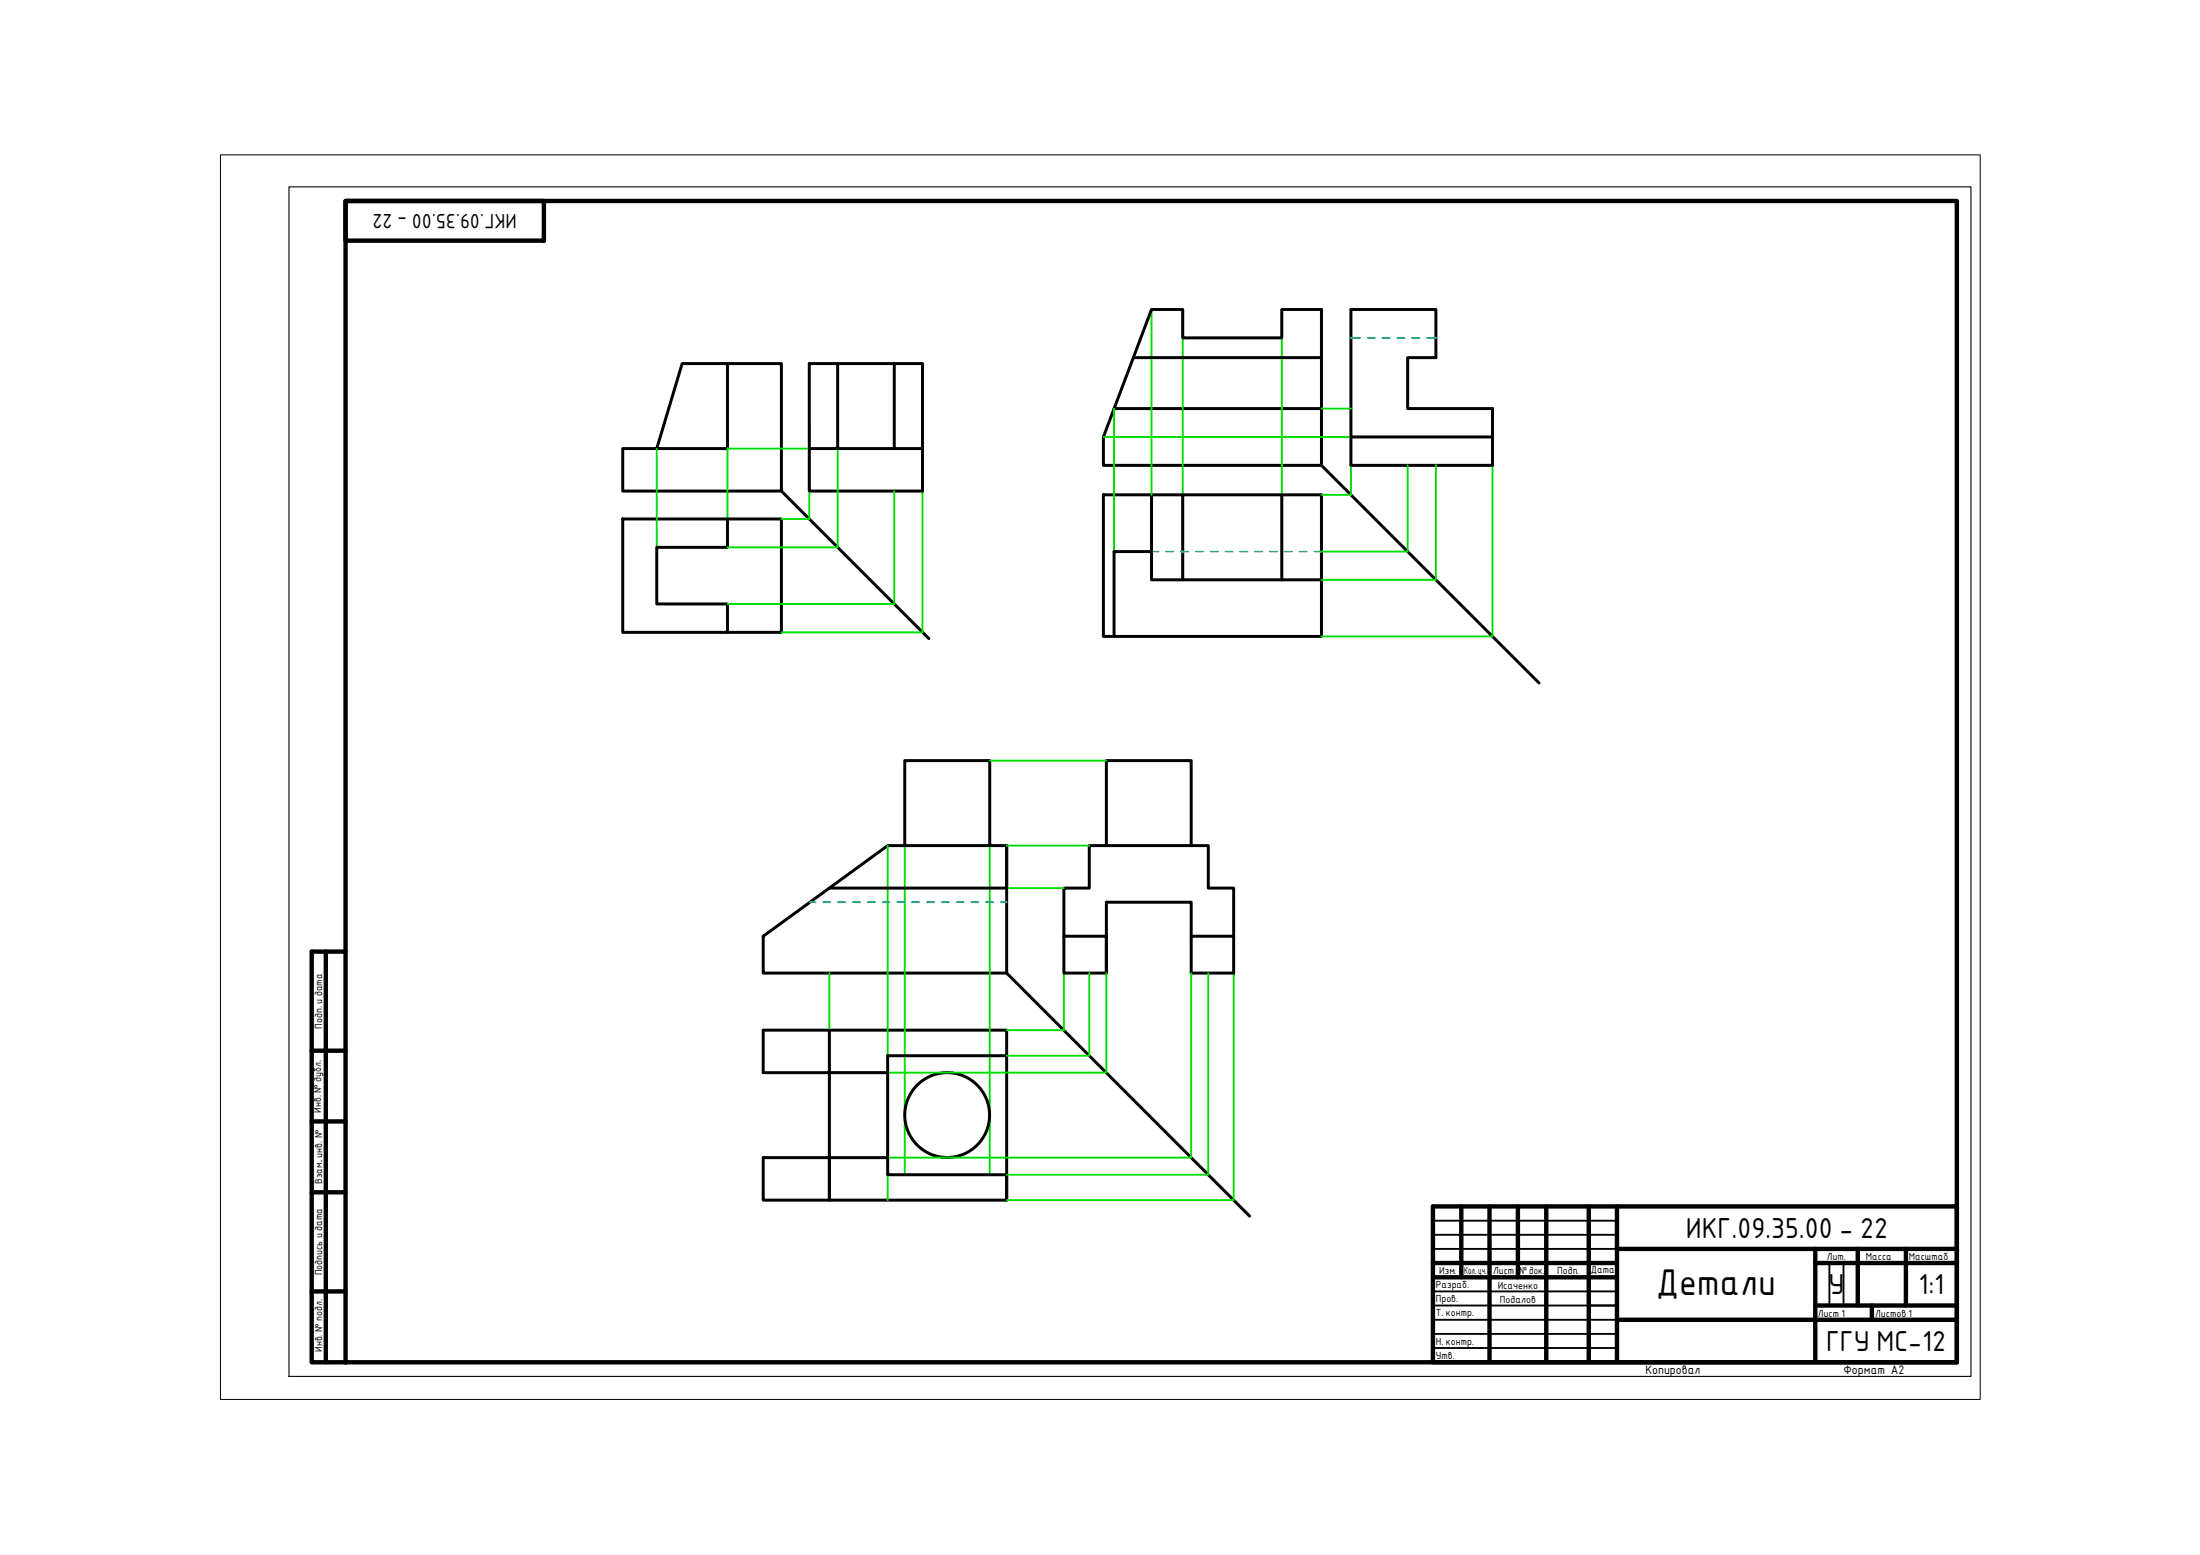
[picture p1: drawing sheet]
<svg xmlns="http://www.w3.org/2000/svg" width="297mm" height="210mm" viewBox="0 0 297 210" stroke-linecap="round" stroke-linejoin="round" font-family="sans-serif">
<g fill="none" stroke="#000" stroke-width=".4">
<path d="M92.1 49.1h13.4v17.2h-21.4v-5.7h4.6zM98.2 49.1v11.5h-9.5M109.3 49.1h15.3v17.2h-15.3zM113.1 49.1v11.5M120.7 49.1v11.5M150.4 55.2h28v7.6h-29.4v-3.8l6.5-17.2h4.2v3.8h13.4v-3.8h5.3v13.4M178.4 41.8v6.5h-25.4M182.4 41.8h11.5v6.5h-3.8v6.9h11.4v7.6h-19.1zM182.4 59h19.1M84.1 70.1h21.4v15.3h-21.4zM98.2 70.1v3.8h-9.5v7.6h9.5v3.9M105.5 66.3l19.9 19.9"/>
<path d="M109.3 60.6h15.3M149 66.8h29.4v19.1h-29.4zM155.5 66.8v11.5h22.9v-11.5M155.5 74.5h-5.1v11.4M159.7 66.8v11.5M173.1 66.8v11.5M178.4 62.8l29.4 29.4M122.2 102.7h11.4v11.4h2.3v17.3h-32.9v-5l16.9-12.3h2.3zM122.2 114.1h11.4M135.9 114.1v5.8h-23.9M149.4 114.1h11.4M112 139.1v5.7h-9v-5.7h32.9v22.9h-32.9v-5.7h9v5.7v-17.2h7.9"/>
<path d="M135.9 131.4l32.8 32.8M143.6 126.4v5h5.8M160.8 126.4h5.8v5h-5.8zM160.8 126.4v-4.6h-11.4v9.6v-5h-5.8v-6.5h3.5v-5.8h2.3v-11.4h11.4v11.4h2.3v5.8h3.5v6.5M112 156.3h7.9M135.9 142.5h-16v16.1h16v3.4"/>
<circle cx="127.9" cy="150.5" r="5.7"/>
</g>
<g fill="none" stroke="#0d0" stroke-width=".25">
<path d="M109.3 57.4v12.7h-3.8M149 59h33.4M150.4 55.2v30.7M155.5 41.8v25M159.7 41.8v36.5M173.1 41.8v36.5M178.4 55.2h4M88.7 60.6v13.3M109.3 60.6h-11.1v9.5M113.1 60.6v13.3h-14.9M120.7 66.3v15.2h-22.5M124.6 66.3v19.1h-19.1"/>
<path d="M182.4 62.8v4h-4M190.1 62.8v11.7h-11.7M193.9 62.8v15.5h-15.5M201.5 62.8v23.1h-23.1M119.9 114.1v47.9M122.2 114.1v44.5M133.6 114.1v44.5M133.6 102.7h15.8M135.9 119.9h7.7M135.9 114.1h11.2M112 131.4v30.6M143.6 131.4v7.7h-7.7"/>
<path d="M147.1 131.4v11.1h-11.2M149.4 131.4v13.4h-37.4M160.8 131.4v24.9h-48.8M163.1 131.4v27.2h-27.2M166.6 131.4v30.6h-30.7"/>
</g>
<g fill="none" stroke="#00bfff" stroke-width=".25">
<path d="M182.4 45.6h1.2M184.6 45.6h1M186.6 45.6h1M188.6 45.6h1M190.6 45.6h1.1M192.6 45.6h1.3M155.5 74.5h.9M157.4 74.5h1M159.4 74.5h1.1M161.4 74.5h1M163.4 74.5h1.1M165.4 74.5h1"/>
<path d="M167.4 74.5h1.1M169.4 74.5h1M171.4 74.5h1.1M173.4 74.5h1M175.4 74.5h1.1M177.4 74.5h1M109.4 121.8h.7M111.1 121.8h1M113.1 121.8h1M115.1 121.8h1M117.1 121.8h1M119.1 121.8h1"/>
<path d="M121.1 121.8h1M123.1 121.8h1M125.1 121.8h1M127.1 121.8h1M129.1 121.8h1M131.1 121.8h1M133.1 121.8h1M135.1 121.8h.8"/>
</g>
<!-- layer: 0 -->
<path d="M39 25.2h227.1v160.6h-227.1z" fill="none" stroke="#000" stroke-width=".15"/>
<path d="M46.7 27.1h217.5v156.8h-217.5zM44 128.5v55.4M46.7 128.5h-4.6v55.4h4.6M42.1 141.8h4.6M42.1 151.4h4.6M42.1 160.9h4.6M42.1 174.3h4.6" fill="none" stroke="#000" stroke-width=".59"/>
<path d="M46.7 128.5v55.4" fill="none" stroke="#000" stroke-width=".3"/>
<g fill="none" stroke="#000" stroke-width=".59">
<path d="M46.7 27.1h26.7v5.4h-26.7zM193.5 162.8h70.7v21.1h-70.7zM193.5 170.5h24.8M193.5 172.4h24.8M197.3 162.8v9.6M201.1 162.8v21.1M204.9 162.8v9.6M208.8 162.8v21.1M214.5 162.8v21.1M218.3 168.6h45.9M218.3 178.2h45.9M218.3 162.8v21.1"/>
<path d="M245.1 170.5h19.1M245.1 168.6v15.3M245.1 176.2h19.1M250.8 168.6v7.6M252.7 176.2v2M257.3 168.6v7.6"/>
</g>
<path d="M193.5 164.8h24.8M193.5 166.7h24.8M193.5 174.3h24.8M193.5 176.2h24.8M193.5 178.2h24.8M193.5 168.6h24.8M247 170.5v5.7M248.9 170.5v5.7M193.5 180.1h24.8M193.5 182h24.8" fill="none" stroke="#000" stroke-width=".25"/>
<path d="M29.8 20.9h237.6v168h-237.6z" fill="none" stroke="#000" stroke-width=".14"/>
<text font-size="4.8" x="223.6" y="174.8">Детали</text>
<g font-size="3.7">
<text x="227.6" y="167.1">ИКГ.09.35.00 - 22</text>
<text x="246.9" y="174.7">У</text>
<text x="259" y="174.7">1:1</text>
<text x="246.6" y="182.3">ГГУ МС-12</text>
</g>
<text font-size="2.7" x="69.8" y="28.8" transform="rotate(180 69.8 28.8)">ИКГ.09.35.00 - 22</text>
<g font-size="1.6">
<text x="222.2" y="185.4">Копировал</text>
<text x="248.9" y="185.4">Формат A2</text>
</g>
<g font-size="1.3">
<text x="43.5" y="138.8" transform="rotate(-90 43.5 138.8)">Подп. и дата</text>
<text x="43.4" y="150.2" transform="rotate(-90 43.4 150.2)">Инв. № дубл.</text>
<text x="43.5" y="159.8" transform="rotate(-90 43.5 159.8)">Взам. инв. №</text>
<text x="43.5" y="156.9" transform="rotate(-90 43.5 156.9)">.</text>
<text x="43.5" y="172.2" transform="rotate(-90 43.5 172.2)">Подпись и дата</text>
<text x="193.9" y="173.9">Разраб.</text>
<text x="194.3" y="171.9">Изм.</text>
<text x="197.7" y="171.9">Кол. уч.</text>
<text x="201.6" y="171.9">Лист</text>
<text x="202.2" y="173.9">Исаченко</text>
<text x="205.2" y="171.9">№ док.</text>
<text x="210.3" y="171.9">Подп.</text>
<text x="214.8" y="171.9">Дата</text>
<text x="246.7" y="170">Лит.</text>
<text x="251.9" y="170">Масса</text>
<text x="257.7" y="170">Масштаб</text>
<text x="193.9" y="175.8">Пров.</text>
<text x="193.9" y="177.7">Т. контр.</text>
<text x="202.5" y="175.8">Подалов</text>
<text x="245.5" y="177.8">Лист 1</text>
<text x="253.2" y="177.8">Листов 1</text>
<text x="43.5" y="182.5" transform="rotate(-90 43.5 182.5)">Инв. № подл.</text>
<text x="193.9" y="181.6">Н. контр.</text>
<text x="193.9" y="183.5">Утв.</text>
</g>
</svg>
